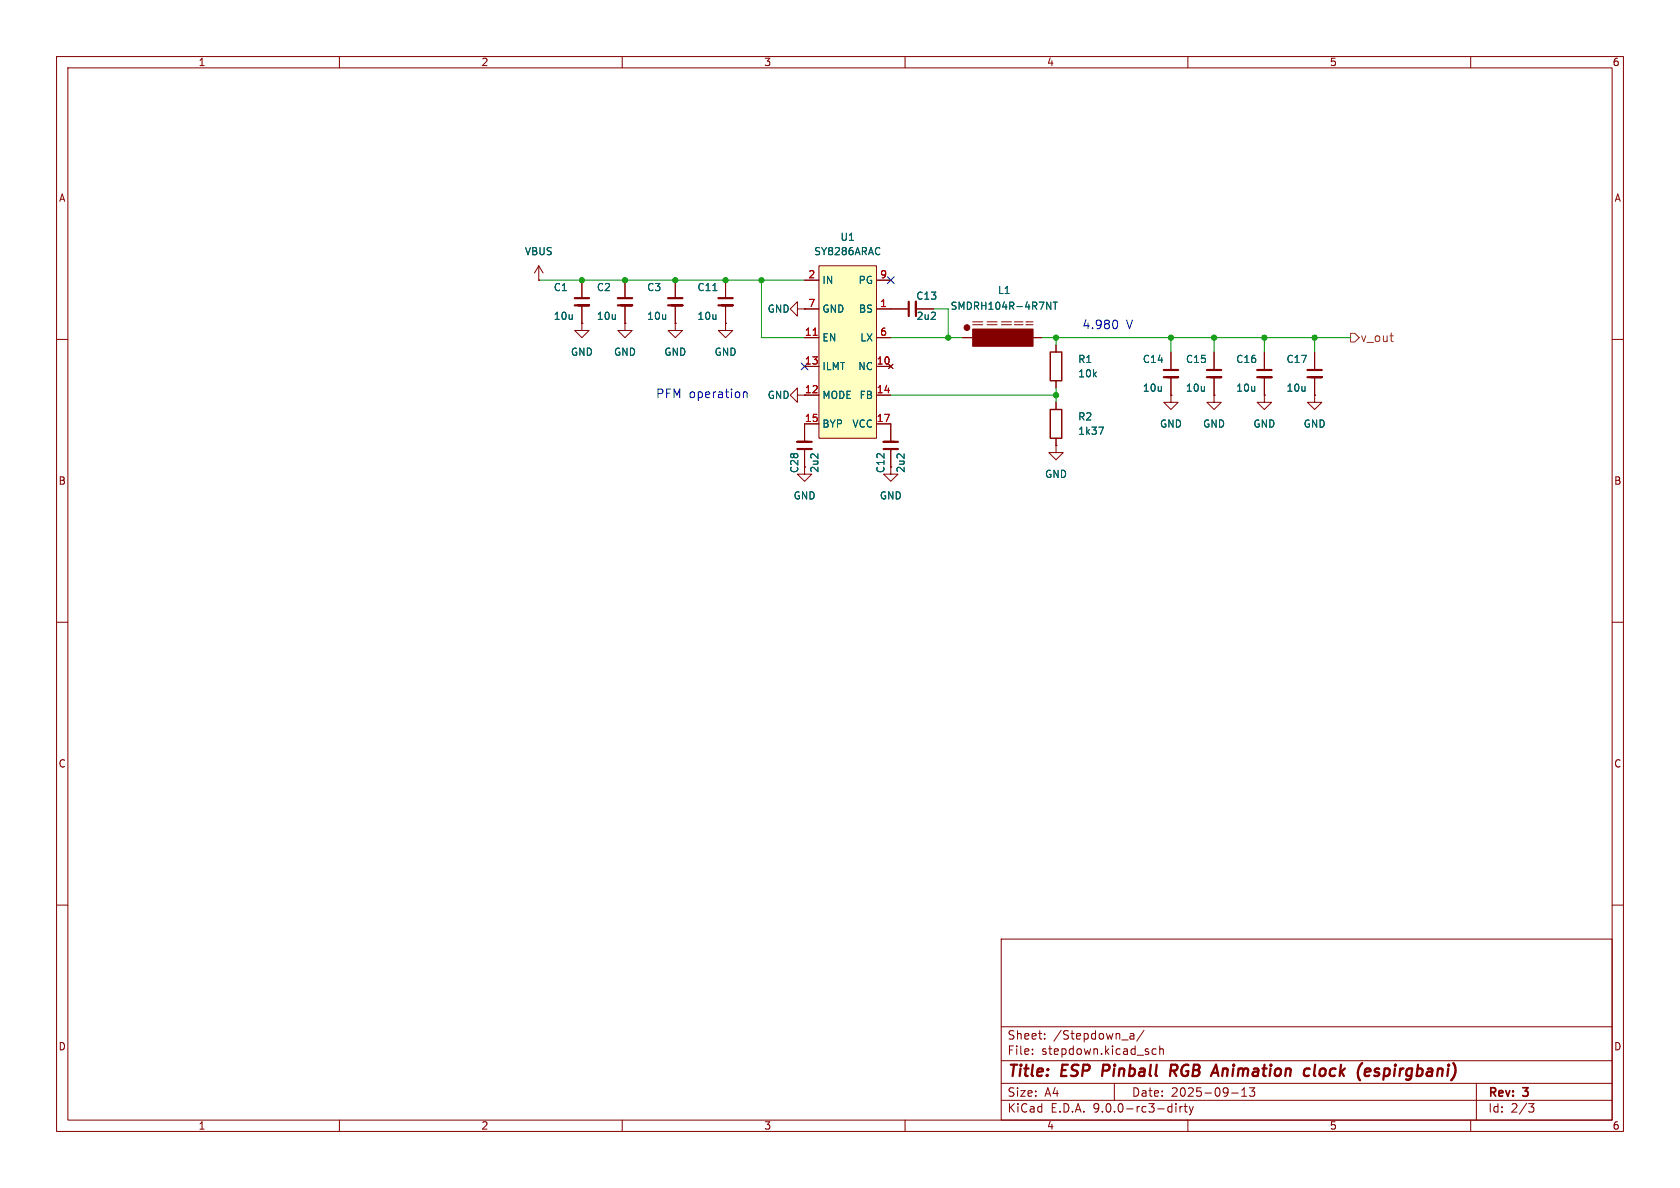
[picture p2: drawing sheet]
<svg xmlns="http://www.w3.org/2000/svg" width="297mm" height="210mm" viewBox="0 0 297 210" stroke-linecap="round" stroke-linejoin="round" font-family="sans-serif">
<g fill="none" stroke="#840000" stroke-width=".18">
<path d="M10 10h277v190h-277zM12 12h273v186h-273zM60 10v2M110 10v2M160 10v2M210 10v2M260 10v2M95.2 49.5h.1M95.2 47l-.7 1.3M95.2 47l.8 1.3M95.2 47v2.5M102.9 57.2v1.2h1.2l-1.2 1.3-1.3-1.3h1.3"/>
<path d="M102.9 57.2h.1M102.9 49.5v3.2M102.9 54v3.2M110.5 57.2v1.2h1.3l-1.3 1.3-1.3-1.3h1.3M110.5 57.2h.1M110.5 49.5v3.2M110.5 54v3.2M119.4 57.2v1.2h1.2l-1.2 1.3-1.3-1.3h1.3M119.4 57.2h.1M119.4 49.5v3.2M119.4 54v3.2M128.3 57.2v1.2h1.2l-1.2 1.3-1.3-1.3h1.3"/>
<path d="M128.3 57.2h.1M128.3 49.5v3.2M128.3 54v3.2M141 54.6v-1.3l-1.3 1.3 1.3 1.3v-1.3h1.2M142.2 54.6h.1M157.5 54.6h3.2M161.9 54.6h3.2M170.2 59.7h2.5M172 56.9h1.7M172 57.4h1.7M174.5 56.9h1.8M174.5 57.4h1.8"/>
<path d="M177 56.9h1.8M177 57.4h1.8M179.3 56.9h1.5M179.3 57.4h1.5M181.4 56.9h1.2M181.4 57.4h1.2M181.6 59.7h2.5M10 60h2M141 69.9v-1.3l-1.3 1.3 1.3 1.2v-1.2h1.2M142.2 74.9v3.2M142.2 79.4v3.2M157.5 74.9v3.2"/>
<path d="M157.5 79.4v3.2M186.7 78.7v1.3h1.3l-1.3 1.3-1.3-1.3h1.3M186.7 78.7h.1M186.7 61v1.2M186.7 67.3v1.3M186.7 71.1v1.3M186.7 77.5v1.2M207 69.9v1.2h1.3l-1.3 1.3-1.3-1.3h1.3M207 69.9h.1M207 62.2v3.2M207 66.7v3.2M214.6 69.9v1.2h1.3l-1.3 1.3-1.2-1.3h1.2"/>
<path d="M214.6 69.9h.1M214.6 62.2v3.2M214.6 66.7v3.2M223.5 69.9v1.2h1.3l-1.3 1.3-1.3-1.3h1.3M223.5 69.9h.1M223.5 62.2v3.2M223.5 66.7v3.2M232.4 69.9v1.2h1.3l-1.3 1.3-1.3-1.3h1.3M232.4 69.9h.1M285 60h2M142.2 82.6v1.2h1.3l-1.3 1.3-1.2-1.3h1.2M142.2 82.6h.1"/>
<path d="M157.5 82.6v1.2h1.2l-1.2 1.3-1.3-1.3h1.3M157.5 82.6h.1M10 110h2M285 110h2M10 160h2M177 166h108v32h-108zM285 160h2M60 198v2M110 198v2M160 198v2M177 194.5h108M177 191.5h108"/>
<path d="M177 187.5h108M177 181.5h108M182.5 186.3v.1M182.5 185.5v.1M184.7 183.6v.1M184.7 182.8v.1M197 191.5v3M199.7 183.5l.3 .2 .5-.1M199.8 182.8h.6l.1 .9M200.5 183.1h-.5l-.3 .2M202.2 182.1l-1.2 2M204.4 185.5l-.4-.1-.3 .3v.4l.1 .2h.6"/>
<path d="M205 185.5l.2-.1 .4 .1 .1 .9M205 184.9v1.5M206.7 195.6l.5 .1M207.2 195.1v1.5M207.2 196.5l-.5 .1M207.9 195.1v.1M207.9 195.6v1M208.6 195.6v1M209 195.6l-.3 .1-.1 .2M209.3 195.6h.6M209.5 195.1v1.3l.4 .2M210 198v2"/>
<path d="M210.2 195.6l.4 1M210.6 196.6l-.1 .4-.3 .1M211 195.6l-.4 1M217.7 193.2h1.2M219.5 193.8h.9M219.5 192.7l.5-.4v1.5M220.9 192.3h.9l-.5 .6 .4 .1v.7l-.2 .1h-.4l-.2-.1M260 198v2M261 191.5v6.5M270.2 195.1h1l-.5 .6 .4 .1 .1 .5-.3 .3h-.4"/>
</g>
<path d="M195.1 188.2l-.3 2M207.4 189.3l.6 .9M207.8 188.2h-.7l-.3 2M207.9 189.2l-1 .1M231.4 188.9l.2 .1M232.5 188.2l-.2 1.7 .2 .3M240.8 187.9l-.1 .1M242.2 189l.1 .4-1 .1M242.9 190.1l.6 .1M243.4 188.9l-.2 .1-.2 .3 .3 .2" fill="none" stroke="#840000" stroke-width=".4"/>
<g fill="none" stroke="#840000" stroke-width=".38">
<path d="M101.6 54h2.5h-1.9M101.6 52.7h2.5M109.2 54h2.6h-1.9M109.2 52.7h2.6M118.1 54h2.5h-1.9M118.1 52.7h2.5M127 54h2.5h-1.9M127 52.7h2.5M160.7 53.3v2.6M161.9 55.2v-1.9v2.6M141 79.4h2.5M142.9 78.1h-1.9h2.5"/>
<path d="M156.2 79.4h2.5M158.1 78.1h-1.9h2.5M205.7 66.7h2.6h-1.9M205.7 65.4h2.6M213.4 66.7h2.5h-1.9M213.4 65.4h2.5M222.2 66.7h2.6h-1.9M222.2 65.4h2.6"/>
</g>
<g fill="#840000" stroke="#840000" stroke-width=".18">
<path d="M172 58.2h10.6v3h-10.6z"/>
<circle cx="170.9" cy="57.9" r=".51"/>
</g>
<path d="M126 51.4h.7M185 53.4l.8 1.3v-1.3M186.2 53.4h.7M186.6 53.4v1.3M194.2 75.5h.9l-.6 1.3" fill="none" stroke="#006464" stroke-width=".18"/>
<path d="M185.7 72.4h2v5.1h-2zM185.7 62.2h2v5.1h-2z" fill="none" stroke="#840000" stroke-width=".25"/>
<path d="M144.8 47h10.1v30.5h-10.1z" fill="#ffffc2"/>
<g fill="none" stroke="#840000" stroke-width=".18">
<path d="M95.2 49.5h.1M102.9 57.2h.1M102.9 49.5v3.2M102.9 54v3.2M110.5 57.2h.1M110.5 49.5v3.2M110.5 54v3.2M119.4 57.2h.1M119.4 49.5v3.2M119.4 54v3.2M128.3 57.2h.1M128.3 49.5v3.2"/>
<path d="M128.3 54v3.2M142.2 54.6h.1M142.2 49.5h2.6M142.2 54.6h2.6M142.2 59.7h2.6M144.8 47h10.1v30.5h-10.1zM154.9 49.5h2.6M154.9 54.6h5.8M154.9 59.7h2.6M161.9 54.6h3.2M170.2 59.7h2.5M181.6 59.7h2.5"/>
<path d="M142.2 64.8h2.6M142.2 69.9h2.6M142.2 79.4v3.2M144.8 74.9h-2.6v3.2M154.9 64.8h2.6M154.9 69.9h2.6M154.9 74.9h2.6v3.2M157.1 64.4l.8 .8M157.5 79.4v3.2M157.9 64.4l-.8 .8M186.7 78.7h.1M186.7 61v1.2"/>
<path d="M186.7 67.3v1.3M186.7 71.1v1.3M186.7 77.5v1.2M207 69.9h.1M207 62.2v3.2M207 66.7v3.2M214.6 69.9h.1M214.6 62.2v3.2M214.6 66.7v3.2M223.5 69.9h.1M223.5 62.2v3.2M223.5 66.7v3.2"/>
<path d="M232.4 69.9h.1M232.4 62.2v3.2M232.4 66.7v3.2M142.2 82.6h.1M157.5 82.6h.1"/>
</g>
<path d="M143.8 59.3h.7" fill="none" stroke="#a90000" stroke-width=".18"/>
<path d="M231.1 66.7h2.6h-1.9M231.1 65.4h2.6" fill="none" stroke="#840000" stroke-width=".38"/>
<path d="M238.8 58.9h.7l.8 .8-.8 .8h-.7zM245.7 59.4h.6M246.2 60.4h.1" fill="none" stroke="#725600" stroke-width=".18"/>
<path d="M95.2 49.5h47M134.6 49.5v10.2h7.6M157.5 59.7h12.7M165.1 54.6h2.5v5.1M184.1 59.7h54.7M186.7 59.7v1.3M207 59.7v2.5M214.6 59.7v2.5M223.5 59.7v2.5M232.4 59.7v2.5M157.5 69.9h29.2M186.7 68.6v2.5" fill="none" stroke="#009600" stroke-width=".18"/>
<path d="M156.9 48.9l1.2 1.2M158.1 48.9l-1.2 1.2M141.6 64.2l1.2 1.2M142.8 64.2l-1.2 1.2" fill="none" stroke="#000084" stroke-width=".18"/>
<path d="M197.2 56.6a.95 .95 0 0 1 0 1.5M131.4 69.3v1M131.4 69.4l.2-.1 .4 .1 .1 .9" fill="none" stroke="#0000c2" stroke-width=".18"/>
<path d="M126 51.4h.7M185 53.4l.8 1.3v-1.3M186.2 53.4h.7M186.6 53.4v1.3M194.2 75.5h.9l-.6 1.3" fill="none" stroke="#006464" stroke-width=".18"/>
<g fill="#009600" stroke="#009600" stroke-width=".18">
<circle cx="214.6" cy="59.7" r=".46"/>
<circle cx="207" cy="59.7" r=".46"/>
<circle cx="186.7" cy="59.7" r=".46"/>
<circle cx="232.4" cy="59.7" r=".46"/>
<circle cx="223.5" cy="59.7" r=".46"/>
<circle cx="119.4" cy="49.5" r=".46"/>
<circle cx="128.3" cy="49.5" r=".46"/>
<circle cx="134.6" cy="49.5" r=".46"/>
<circle cx="167.6" cy="59.7" r=".46"/>
<circle cx="186.7" cy="69.9" r=".46"/>
<circle cx="110.5" cy="49.5" r=".46"/>
<circle cx="102.9" cy="49.5" r=".46"/>
</g>
<g font-size="2.8" fill="#840000">
<text x="178" y="190.9">Title:</text>
<text x="187.7" y="190.9">ESP</text>
<text x="195.7" y="190.9">Pinball</text>
<text x="208.5" y="190.9">RGB</text>
<text x="216.8" y="190.9">Animation</text>
<text x="233.8" y="190.9">clock</text>
<text x="244" y="190.9">(espirgbani)</text>
</g>
<g font-size="2.1" fill="#0000c2">
<text x="191.3" y="58.4">4.980</text>
<text x="199.1" y="58.4">V</text>
<text x="115.9" y="70.6">PFM operation</text>
</g>
<text font-size="2.1" fill="#725600" x="240.4" y="60.7">v_out</text>
<g font-size="2.1" fill="#840000">
<text x="178" y="184">Sheet:</text>
<text x="186.2" y="184">/Stepdown_a/</text>
<text x="178" y="186.7">File:</text>
<text x="184.1" y="186.7">stepdown.kicad_sch</text>
<text x="178" y="196.9">KiCad</text>
<text x="178" y="194.1">Size:</text>
<text x="184.7" y="194.1">A4</text>
<text x="185.7" y="196.9">E.D.A.</text>
<text x="193.3" y="196.9">9.0.0-rc3-dirty</text>
<text x="200" y="194.1">Date:</text>
<text x="207" y="194.1">2025-09-13</text>
<text x="263" y="194.3">Rev:</text>
<text x="263" y="196.9">Id:</text>
<text x="267.1" y="196.9">2/3</text>
<text x="269.4" y="194.3">3</text>
</g>
<g font-size="1.8" fill="#840000">
<text x="35" y="11.9">1</text>
<text x="85" y="11.9">2</text>
<text x="135" y="11.9">3</text>
<text x="185" y="11.9">4</text>
<text x="235" y="11.9">5</text>
<text x="285" y="11.9">6</text>
<text x="10.3" y="35.9">A</text>
<text x="285.3" y="35.9">A</text>
<text x="142.2" y="69.6">12</text>
<text x="10.3" y="85.9">B</text>
<text x="285.3" y="85.9">B</text>
<text x="10.3" y="135.9">C</text>
<text x="285.3" y="135.9">C</text>
<text x="10.3" y="185.9">D</text>
<text x="285.3" y="185.9">D</text>
<text x="35" y="199.9">1</text>
<text x="85" y="199.9">2</text>
<text x="135" y="199.9">3</text>
<text x="185" y="199.9">4</text>
<text x="235" y="199.9">5</text>
<text x="285" y="199.9">6</text>
</g>
<g font-size="1.8" fill="#006464">
<text x="92.7" y="45.3">VBUS</text>
<text x="143.8" y="45.3">SY8286ARAC</text>
<text x="148.5" y="42.8">U1</text>
<text x="97.8" y="51.7">C1</text>
<text x="105.4" y="51.7">C2</text>
<text x="114.3" y="51.7">C3</text>
<text x="123.2" y="51.7">C11</text>
<text x="145.3" y="50.4">IN</text>
<text x="151.7" y="50.4">PG</text>
<text x="161.9" y="53.2">C13</text>
<text x="176.3" y="52.2">L1</text>
<text x="97.8" y="56.7">10u</text>
<text x="105.4" y="56.7">10u</text>
<text x="114.3" y="56.7">10u</text>
<text x="123.2" y="56.7">10u</text>
<text x="135.6" y="55.5">GND</text>
<text x="145.3" y="55.5">GND</text>
<text x="151.7" y="55.5">BS</text>
<text x="161.9" y="56.7">2u2</text>
<text x="167.9" y="55">SMDRH104R-4R7NT</text>
<text x="100.8" y="63.1">GND</text>
<text x="108.5" y="63.1">GND</text>
<text x="117.3" y="63.1">GND</text>
<text x="126.2" y="63.1">GND</text>
<text x="145.3" y="60.6">EN</text>
<text x="145.3" y="65.6">ILMT</text>
<text x="151.6" y="65.6">NC</text>
<text x="152" y="60.6">LX</text>
<text x="190.5" y="64.4">R1</text>
<text x="201.9" y="64.4">C14</text>
<text x="209.6" y="64.4">C15</text>
<text x="218.4" y="64.4">C16</text>
<text x="227.3" y="64.4">C17</text>
<text x="135.6" y="70.7">GND</text>
<text x="145.3" y="70.7">MODE</text>
<text x="151.9" y="70.7">FB</text>
<text x="190.5" y="66.9">10k</text>
<text x="201.9" y="69.4">10u</text>
<text x="209.6" y="69.4">10u</text>
<text x="218.4" y="69.4">10u</text>
<text x="227.3" y="69.4">10u</text>
<text x="145.3" y="75.8">BYP</text>
<text x="150.6" y="75.8">VCC</text>
<text x="190.5" y="74.5">R2</text>
<text x="190.5" y="77.1">1k37</text>
<text x="205" y="75.8">GND</text>
<text x="212.6" y="75.8">GND</text>
<text x="221.5" y="75.8">GND</text>
<text x="230.4" y="75.8">GND</text>
<text x="141.3" y="83.7" transform="rotate(-90 141.3 83.7)">C28</text>
<text x="144.9" y="83.7" transform="rotate(-90 144.9 83.7)">2u2</text>
<text x="156.6" y="83.7" transform="rotate(-90 156.6 83.7)">C12</text>
<text x="160.1" y="83.7" transform="rotate(-90 160.1 83.7)">2u2</text>
<text x="140.2" y="88.5">GND</text>
<text x="155.4" y="88.5">GND</text>
<text x="184.7" y="84.7">GND</text>
</g>
<g font-size="1.8" fill="#a90000">
<text x="142.8" y="49.3">2</text>
<text x="155.5" y="49.3">9</text>
<text x="142.2" y="59.4">11</text>
<text x="142.8" y="54.4">7</text>
<text x="155.5" y="54.4">1</text>
<text x="155.5" y="59.4">6</text>
<text x="142.2" y="64.5">13</text>
<text x="154.9" y="64.5">10</text>
<text x="154.9" y="69.6">14</text>
<text x="142.2" y="74.7">15</text>
<text x="154.9" y="74.7">17</text>
</g>
</svg>
